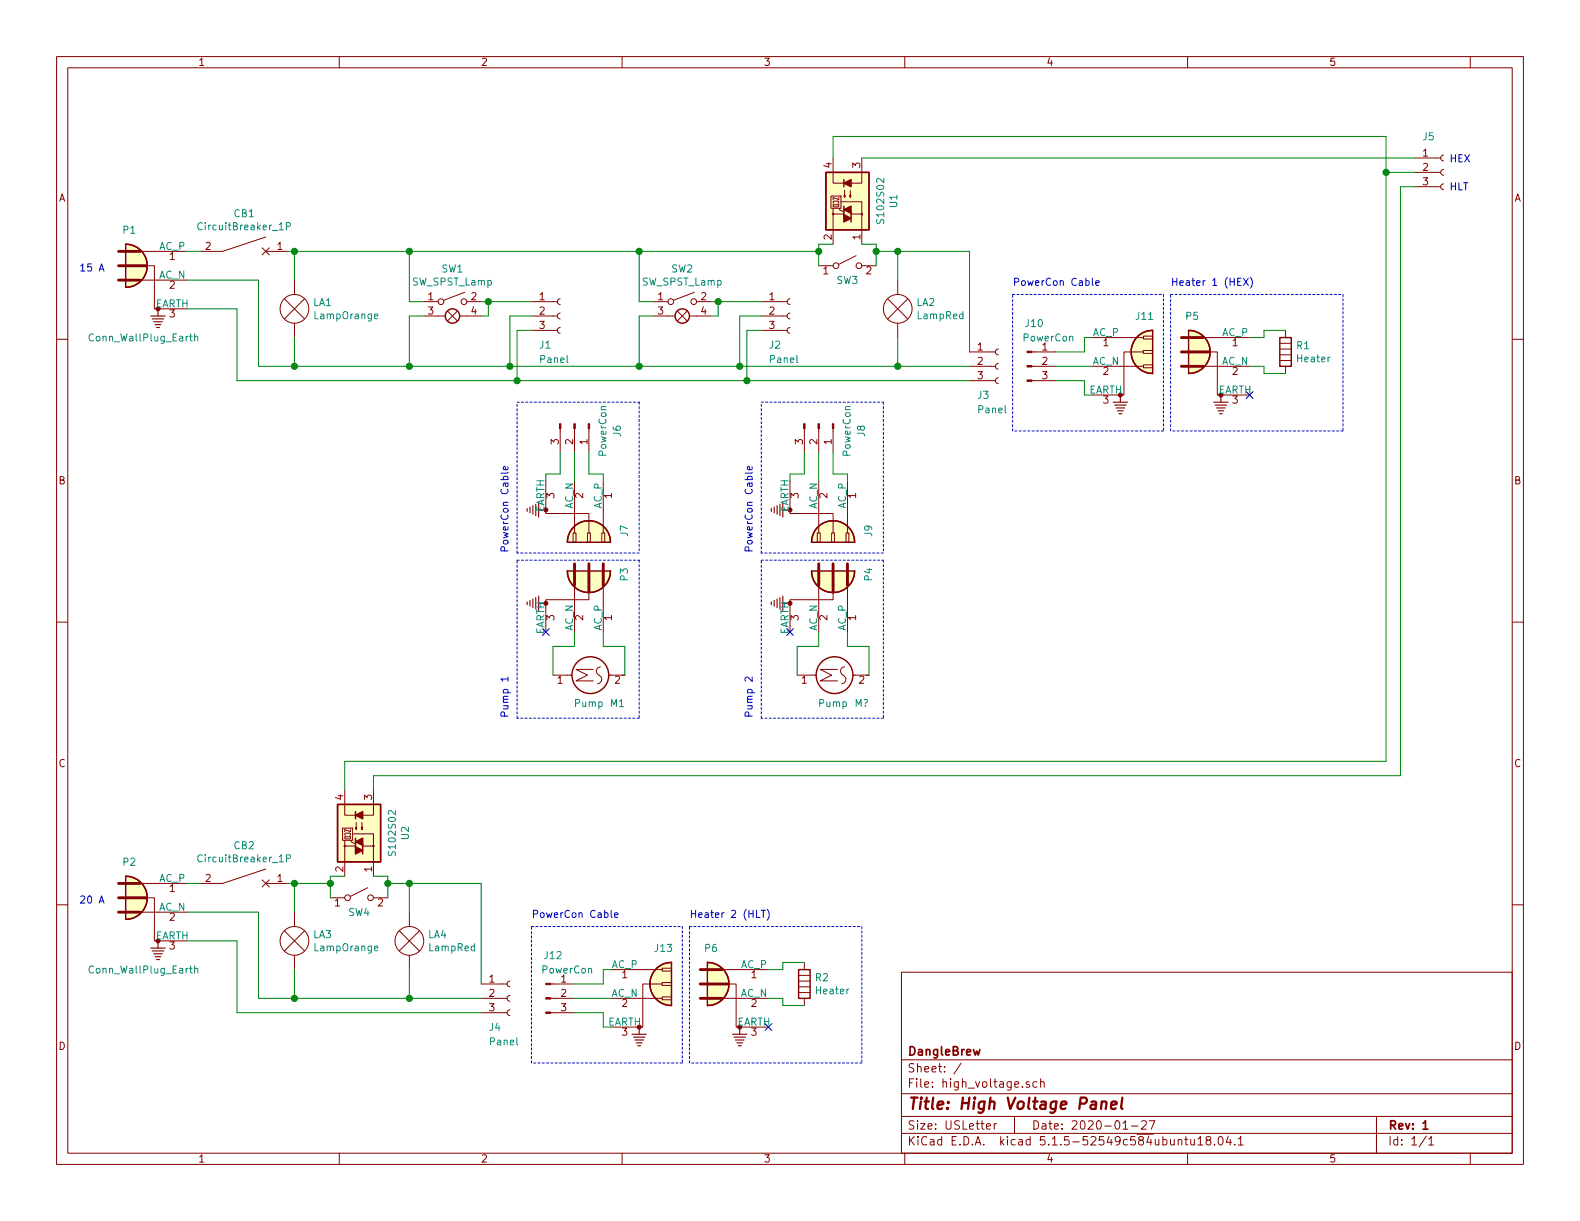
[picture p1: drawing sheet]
EESchema Schematic File Version 4
EELAYER 30 0
EELAYER END
$Descr USLetter 11000 8500
encoding utf-8
Sheet 1 1
Title "High Voltage Panel"
Date "2020-01-27"
Rev "1"
Comp "DangleBrew"
Comment1 ""
Comment2 ""
Comment3 ""
Comment4 ""
$EndDescr
$Comp
L Connector:Conn_WallPlug_Earth P2
U 1 1
P 1000 6250
F 0 "P2" H 900 6500 50  0000 C CNN
F 1 "Conn_WallPlug_Earth" H 1000 5750 50  0000 C CNN
F 2 "" H 1400 6250 50  0001 C CNN
F 3 "~" H 1400 6250 50  0001 C CNN
	1    1000 6250
	1    0    0    -1  
$EndComp
$Comp
L Motor:Motor_AC M1
U 1 1
P 4050 4700
F 0 "M1" V 3850 4450 50  0000 C CNN
F 1 "Pump" V 3850 4650 50  0000 C CNN
F 2 "" H 4050 4610 50  0001 C CNN
F 3 "~" H 4050 4610 50  0001 C CNN
	1    4050 4700
	0    -1   -1   0   
$EndComp
$Comp
L Switch:SW_SPST_Lamp SW1
U 1 1
P 3150 2200
F 0 "SW1" H 3150 2530 50  0000 C CNN
F 1 "SW_SPST_Lamp" H 3150 2439 50  0000 C CNN
F 2 "" H 3150 2500 50  0001 C CNN
F 3 "~" H 3150 2500 50  0001 C CNN
	1    3150 2200
	1    0    0    -1  
$EndComp
$Comp
L Device:Lamp LA4
U 1 1
P 2850 6550
F 0 "LA4" H 2978 6596 50  0000 L CNN
F 1 "LampRed" H 2978 6505 50  0000 L CNN
F 2 "" V 2850 6650 50  0001 C CNN
F 3 "~" V 2850 6650 50  0001 C CNN
	1    2850 6550
	1    0    0    -1  
$EndComp
$Comp
L Connector:Conn_01x03_Female J4
U 1 1
P 3550 6950
F 0 "J4" H 3400 6750 50  0000 L CNN
F 1 "Panel" H 3400 6650 50  0000 L CNN
F 2 "" H 3550 6950 50  0001 C CNN
F 3 "~" H 3550 6950 50  0001 C CNN
	1    3550 6950
	1    0    0    -1  
$EndComp
$Comp
L Connector:Conn_01x03_Male J12
U 1 1
P 3800 6950
F 0 "J12" H 3850 7250 50  0000 C CNN
F 1 "PowerCon" H 3950 7150 50  0000 C CNN
F 2 "" H 3800 6950 50  0001 C CNN
F 3 "~" H 3800 6950 50  0001 C CNN
	1    3800 6950
	1    0    0    -1  
$EndComp
$Comp
L Relay_SolidState:S102S02 U2
U 1 1
P 2500 5800
F 0 "U2" H 2500 6125 50  0000 C CNN
F 1 "S102S02" H 2500 6034 50  0000 C CNN
F 2 "Package_SIP:SIP4_Sharp-SSR_P7.62mm_Straight" H 2300 5600 50  0001 L CIN
F 3 "http://www.sharp-world.com/products/device/lineup/data/pdf/datasheet/s102s02_e.pdf" H 2465 5800 50  0001 L CNN
	1    2500 5800
	0    1    1    0   
$EndComp
Wire Wire Line
	1300 6350 1800 6350
Wire Wire Line
	1800 6350 1800 6950
Wire Wire Line
	2850 6150 3350 6150
Wire Wire Line
	3350 6150 3350 6850
Connection ~ 2850 6150
Wire Wire Line
	2850 6150 2850 6350
Wire Wire Line
	2850 6950 2850 6750
Wire Wire Line
	2050 6350 2050 6150
$Comp
L Device:Lamp LA3
U 1 1
P 2050 6550
F 0 "LA3" H 2178 6596 50  0000 L CNN
F 1 "LampOrange" H 2178 6505 50  0000 L CNN
F 2 "" V 2050 6650 50  0001 C CNN
F 3 "~" V 2050 6650 50  0001 C CNN
	1    2050 6550
	1    0    0    -1  
$EndComp
Wire Wire Line
	1800 6950 2050 6950
Wire Wire Line
	2300 6150 2300 6100
Wire Wire Line
	2050 6750 2050 6950
Connection ~ 2050 6950
Wire Wire Line
	2850 6950 3350 6950
Wire Wire Line
	2050 6150 2300 6150
Wire Wire Line
	2050 6950 2850 6950
Connection ~ 2850 6950
Wire Wire Line
	1650 7050 3350 7050
$Comp
L Connector:Conn_WallPlug_Earth P1
U 1 1
P 1000 1850
F 0 "P1" H 900 2100 50  0000 C CNN
F 1 "Conn_WallPlug_Earth" H 1000 1350 50  0000 C CNN
F 2 "" H 1400 1850 50  0001 C CNN
F 3 "~" H 1400 1850 50  0001 C CNN
	1    1000 1850
	1    0    0    -1  
$EndComp
$Comp
L Device:Lamp LA2
U 1 1
P 6250 2150
F 0 "LA2" H 6378 2196 50  0000 L CNN
F 1 "LampRed" H 6378 2105 50  0000 L CNN
F 2 "" V 6250 2250 50  0001 C CNN
F 3 "~" V 6250 2250 50  0001 C CNN
	1    6250 2150
	1    0    0    -1  
$EndComp
$Comp
L Connector:Conn_01x03_Female J3
U 1 1
P 6950 2550
F 0 "J3" H 6800 2350 50  0000 L CNN
F 1 "Panel" H 6800 2250 50  0000 L CNN
F 2 "" H 6950 2550 50  0001 C CNN
F 3 "~" H 6950 2550 50  0001 C CNN
	1    6950 2550
	1    0    0    -1  
$EndComp
$Comp
L Relay_SolidState:S102S02 U1
U 1 1
P 5900 1400
F 0 "U1" H 5900 1725 50  0000 C CNN
F 1 "S102S02" H 5900 1634 50  0000 C CNN
F 2 "Package_SIP:SIP4_Sharp-SSR_P7.62mm_Straight" H 5700 1200 50  0001 L CIN
F 3 "http://www.sharp-world.com/products/device/lineup/data/pdf/datasheet/s102s02_e.pdf" H 5865 1400 50  0001 L CNN
	1    5900 1400
	0    1    1    0   
$EndComp
Wire Wire Line
	1300 1950 1800 1950
Wire Wire Line
	1800 1950 1800 2550
Wire Wire Line
	6250 1750 6750 1750
Wire Wire Line
	6750 1750 6750 2450
Connection ~ 6250 1750
Wire Wire Line
	6250 1750 6250 1950
Wire Wire Line
	6250 2550 6250 2350
Wire Wire Line
	2050 1950 2050 1750
$Comp
L Device:Lamp LA1
U 1 1
P 2050 2150
F 0 "LA1" H 2178 2196 50  0000 L CNN
F 1 "LampOrange" H 2178 2105 50  0000 L CNN
F 2 "" V 2050 2250 50  0001 C CNN
F 3 "~" V 2050 2250 50  0001 C CNN
	1    2050 2150
	1    0    0    -1  
$EndComp
Wire Wire Line
	1800 2550 2050 2550
Wire Wire Line
	5700 1750 5700 1700
Wire Wire Line
	6100 1750 6250 1750
Wire Wire Line
	2050 2350 2050 2550
Wire Wire Line
	6250 2550 6750 2550
Connection ~ 6250 2550
Wire Wire Line
	2050 1750 2850 1750
Connection ~ 2050 2550
Wire Wire Line
	2050 2550 2850 2550
Wire Wire Line
	1650 2650 3600 2650
Wire Wire Line
	2850 1750 2850 2100
Wire Wire Line
	2850 2100 2950 2100
Wire Wire Line
	3350 2100 3400 2100
Wire Wire Line
	3400 2100 3400 2200
Wire Wire Line
	3400 2200 3350 2200
Wire Wire Line
	2950 2200 2850 2200
Wire Wire Line
	2850 2200 2850 2550
Connection ~ 2850 2550
$Comp
L Connector:Conn_01x03_Female J1
U 1 1
P 3900 2200
F 0 "J1" H 3750 2000 50  0000 L CNN
F 1 "Panel" H 3750 1900 50  0000 L CNN
F 2 "" H 3900 2200 50  0001 C CNN
F 3 "~" H 3900 2200 50  0001 C CNN
	1    3900 2200
	1    0    0    -1  
$EndComp
Wire Wire Line
	3400 2100 3700 2100
Connection ~ 3400 2100
Wire Wire Line
	2850 2550 3550 2550
Wire Wire Line
	3700 2200 3550 2200
Wire Wire Line
	3550 2200 3550 2550
Wire Wire Line
	3700 2300 3600 2300
Wire Wire Line
	3600 2300 3600 2650
Wire Wire Line
	4200 4400 4200 4500
Wire Wire Line
	4200 4500 4350 4500
Wire Wire Line
	4350 4500 4350 4700
Wire Wire Line
	3850 4700 3850 4500
Wire Wire Line
	3850 4500 4000 4500
Wire Wire Line
	4000 4500 4000 4400
$Comp
L Connector:Conn_01x03_Male J6
U 1 1
P 4000 2950
F 0 "J6" H 4050 3250 50  0000 C CNN
F 1 "PowerCon" H 4050 3150 50  0000 C CNN
F 2 "" H 4000 2950 50  0001 C CNN
F 3 "~" H 4000 2950 50  0001 C CNN
	1    4000 2950
	0    1    1    0   
$EndComp
$Comp
L Switch:SW_SPST_Lamp SW2
U 1 1
P 4750 2200
F 0 "SW2" H 4750 2530 50  0000 C CNN
F 1 "SW_SPST_Lamp" H 4750 2439 50  0000 C CNN
F 2 "" H 4750 2500 50  0001 C CNN
F 3 "~" H 4750 2500 50  0001 C CNN
	1    4750 2200
	1    0    0    -1  
$EndComp
Wire Wire Line
	4450 1750 4450 2100
Wire Wire Line
	4450 2100 4550 2100
Wire Wire Line
	4950 2100 5000 2100
Wire Wire Line
	5000 2100 5000 2200
Wire Wire Line
	5000 2200 4950 2200
Wire Wire Line
	4550 2200 4450 2200
Wire Wire Line
	4450 2200 4450 2550
$Comp
L Connector:Conn_01x03_Female J2
U 1 1
P 5500 2200
F 0 "J2" H 5350 2000 50  0000 L CNN
F 1 "Panel" H 5350 1900 50  0000 L CNN
F 2 "" H 5500 2200 50  0001 C CNN
F 3 "~" H 5500 2200 50  0001 C CNN
	1    5500 2200
	1    0    0    -1  
$EndComp
Wire Wire Line
	5000 2100 5300 2100
Connection ~ 5000 2100
Wire Wire Line
	5300 2200 5150 2200
Wire Wire Line
	5150 2200 5150 2550
Wire Wire Line
	5300 2300 5200 2300
Wire Wire Line
	5200 2300 5200 2650
Connection ~ 2850 1750
Connection ~ 3550 2550
Connection ~ 3600 2650
Connection ~ 4450 1750
Wire Wire Line
	4450 1750 5700 1750
Connection ~ 4450 2550
Connection ~ 5150 2550
Wire Wire Line
	5150 2550 6250 2550
Connection ~ 5200 2650
Wire Wire Line
	5200 2650 6750 2650
Wire Wire Line
	2850 1750 4450 1750
Wire Wire Line
	3550 2550 4450 2550
Wire Wire Line
	3600 2650 5200 2650
Wire Wire Line
	4450 2550 5150 2550
$Comp
L Connector:Conn_WallSocket_Earth J13
U 1 1
P 4450 6950
F 0 "J13" H 4550 7300 50  0000 L CNN
F 1 "Conn_WallSocket_Earth" H 4100 7350 50  0001 L CNN
F 2 "" H 4150 7050 50  0001 C CNN
F 3 "~" H 4150 7050 50  0001 C CNN
	1    4450 6950
	1    0    0    -1  
$EndComp
Wire Wire Line
	4000 6850 4200 6850
Wire Wire Line
	4200 6850 4200 6750
Wire Wire Line
	4200 6750 4250 6750
Wire Wire Line
	4000 7050 4200 7050
Wire Wire Line
	4200 7050 4200 7150
Wire Wire Line
	4200 7150 4250 7150
Wire Wire Line
	4000 6950 4250 6950
Wire Notes Line
	3700 6450 4750 6450
Wire Notes Line
	4750 6450 4750 7400
Wire Notes Line
	4750 7400 3700 7400
Wire Notes Line
	3700 7400 3700 6450
Text Notes 3700 6400 0    50   ~ 0
PowerCon Cable
$Comp
L Connector:Conn_WallSocket_Earth J7
U 1 1
P 4000 3550
F 0 "J7" H 4100 3900 50  0000 L CNN
F 1 "Conn_WallSocket_Earth" H 3650 3950 50  0001 L CNN
F 2 "" H 3700 3650 50  0001 C CNN
F 3 "~" H 3700 3650 50  0001 C CNN
	1    4000 3550
	0    1    1    0   
$EndComp
Wire Wire Line
	4000 3150 4000 3350
Wire Wire Line
	4100 3150 4100 3300
Wire Wire Line
	4100 3300 4200 3300
Wire Wire Line
	4200 3300 4200 3350
Wire Wire Line
	3900 3300 3800 3300
Wire Wire Line
	3800 3300 3800 3350
Wire Wire Line
	3900 3150 3900 3300
$Comp
L Connector:Conn_WallPlug_Earth P3
U 1 1
P 4100 4100
F 0 "P3" H 4000 4350 50  0000 C CNN
F 1 "Conn_WallPlug_Earth" H 4167 4334 50  0001 C CNN
F 2 "" H 4500 4100 50  0001 C CNN
F 3 "~" H 4500 4100 50  0001 C CNN
	1    4100 4100
	0    1    1    0   
$EndComp
NoConn ~ 3800 4400
Text Notes 3550 3850 1    50   ~ 0
PowerCon Cable
$Comp
L Motor:Motor_AC M?
U 1 1
P 5750 4700
F 0 "M?" V 5550 4450 50  0000 C CNN
F 1 "Pump" V 5550 4650 50  0000 C CNN
F 2 "" H 5750 4610 50  0001 C CNN
F 3 "~" H 5750 4610 50  0001 C CNN
	1    5750 4700
	0    -1   -1   0   
$EndComp
Wire Wire Line
	5900 4400 5900 4500
Wire Wire Line
	5900 4500 6050 4500
Wire Wire Line
	6050 4500 6050 4700
Wire Wire Line
	5550 4700 5550 4500
Wire Wire Line
	5550 4500 5700 4500
Wire Wire Line
	5700 4500 5700 4400
$Comp
L Connector:Conn_01x03_Male J8
U 1 1
P 5700 2950
F 0 "J8" H 5750 3250 50  0000 C CNN
F 1 "PowerCon" H 5750 3150 50  0000 C CNN
F 2 "" H 5700 2950 50  0001 C CNN
F 3 "~" H 5700 2950 50  0001 C CNN
	1    5700 2950
	0    1    1    0   
$EndComp
$Comp
L Connector:Conn_WallSocket_Earth J9
U 1 1
P 5700 3550
F 0 "J9" H 5800 3900 50  0000 L CNN
F 1 "Conn_WallSocket_Earth" H 5350 3950 50  0001 L CNN
F 2 "" H 5400 3650 50  0001 C CNN
F 3 "~" H 5400 3650 50  0001 C CNN
	1    5700 3550
	0    1    1    0   
$EndComp
Wire Wire Line
	5700 3150 5700 3350
Wire Wire Line
	5800 3150 5800 3300
Wire Wire Line
	5800 3300 5900 3300
Wire Wire Line
	5900 3300 5900 3350
Wire Wire Line
	5600 3300 5500 3300
Wire Wire Line
	5500 3300 5500 3350
Wire Wire Line
	5600 3150 5600 3300
$Comp
L Connector:Conn_WallPlug_Earth P4
U 1 1
P 5800 4100
F 0 "P4" H 5700 4350 50  0000 C CNN
F 1 "Conn_WallPlug_Earth" H 5867 4334 50  0001 C CNN
F 2 "" H 6200 4100 50  0001 C CNN
F 3 "~" H 6200 4100 50  0001 C CNN
	1    5800 4100
	0    1    1    0   
$EndComp
NoConn ~ 5500 4400
Text Notes 5250 3850 1    50   ~ 0
PowerCon Cable
Wire Notes Line
	3600 2800 4450 2800
Wire Notes Line
	4450 2800 4450 3850
Wire Notes Line
	4450 3850 3600 3850
Wire Notes Line
	3600 3850 3600 2800
Wire Notes Line
	6150 2800 6150 3850
Wire Notes Line
	6150 3850 5300 3850
Wire Notes Line
	5300 3850 5300 2800
Wire Notes Line
	5300 2800 6150 2800
$Comp
L Connector:Conn_01x03_Male J10
U 1 1
P 7150 2550
F 0 "J10" H 7200 2850 50  0000 C CNN
F 1 "PowerCon" H 7300 2750 50  0000 C CNN
F 2 "" H 7150 2550 50  0001 C CNN
F 3 "~" H 7150 2550 50  0001 C CNN
	1    7150 2550
	1    0    0    -1  
$EndComp
$Comp
L Device:Heater R1
U 1 1
P 8950 2450
F 0 "R1" H 9020 2496 50  0000 L CNN
F 1 "Heater" H 9020 2405 50  0000 L CNN
F 2 "" V 8880 2450 50  0001 C CNN
F 3 "~" H 8950 2450 50  0001 C CNN
	1    8950 2450
	1    0    0    -1  
$EndComp
$Comp
L Connector:Conn_WallSocket_Earth J11
U 1 1
P 7800 2550
F 0 "J11" H 7900 2900 50  0000 L CNN
F 1 "Conn_WallSocket_Earth" H 7450 2950 50  0001 L CNN
F 2 "" H 7500 2650 50  0001 C CNN
F 3 "~" H 7500 2650 50  0001 C CNN
	1    7800 2550
	1    0    0    -1  
$EndComp
Wire Wire Line
	7350 2450 7550 2450
Wire Wire Line
	7550 2450 7550 2350
Wire Wire Line
	7550 2350 7600 2350
Wire Wire Line
	7350 2650 7550 2650
Wire Wire Line
	7550 2650 7550 2750
Wire Wire Line
	7550 2750 7600 2750
Wire Wire Line
	7350 2550 7600 2550
$Comp
L Connector:Conn_WallPlug_Earth P5
U 1 1
P 8400 2450
F 0 "P5" H 8300 2700 50  0000 C CNN
F 1 "Conn_WallPlug_Earth" H 8467 2684 50  0001 C CNN
F 2 "" H 8800 2450 50  0001 C CNN
F 3 "~" H 8800 2450 50  0001 C CNN
	1    8400 2450
	1    0    0    -1  
$EndComp
Wire Wire Line
	8700 2550 8800 2550
Wire Wire Line
	8800 2550 8800 2600
Wire Wire Line
	8800 2600 8950 2600
Wire Wire Line
	8950 2300 8800 2300
Wire Wire Line
	8800 2300 8800 2350
Wire Wire Line
	8800 2350 8700 2350
Wire Notes Line
	7050 2050 8100 2050
Wire Notes Line
	8100 2050 8100 3000
Wire Notes Line
	8100 3000 7050 3000
Wire Notes Line
	7050 3000 7050 2050
Text Notes 7050 2000 0    50   ~ 0
PowerCon Cable
Wire Notes Line
	3600 3900 4450 3900
Wire Notes Line
	4450 3900 4450 5000
Wire Notes Line
	4450 5000 3600 5000
Wire Notes Line
	3600 5000 3600 3900
Wire Notes Line
	5300 3900 6150 3900
Wire Notes Line
	6150 3900 6150 5000
Wire Notes Line
	6150 5000 5300 5000
Wire Notes Line
	5300 5000 5300 3900
Text Notes 3550 5000 1    50   ~ 0
Pump 1
Text Notes 5250 5000 1    50   ~ 0
Pump 2
Wire Notes Line
	8150 2050 9350 2050
Wire Notes Line
	9350 2050 9350 3000
Wire Notes Line
	9350 3000 8150 3000
Wire Notes Line
	8150 3000 8150 2050
Text Notes 8150 2000 0    50   ~ 0
Heater 1 (HEX)
$Comp
L Device:Heater R2
U 1 1
P 5600 6850
F 0 "R2" H 5670 6896 50  0000 L CNN
F 1 "Heater" H 5670 6805 50  0000 L CNN
F 2 "" V 5530 6850 50  0001 C CNN
F 3 "~" H 5600 6850 50  0001 C CNN
	1    5600 6850
	1    0    0    -1  
$EndComp
$Comp
L Connector:Conn_WallPlug_Earth P6
U 1 1
P 5050 6850
F 0 "P6" H 4950 7100 50  0000 C CNN
F 1 "Conn_WallPlug_Earth" H 5117 7084 50  0001 C CNN
F 2 "" H 5450 6850 50  0001 C CNN
F 3 "~" H 5450 6850 50  0001 C CNN
	1    5050 6850
	1    0    0    -1  
$EndComp
Wire Wire Line
	5350 6950 5450 6950
Wire Wire Line
	5450 6950 5450 7000
Wire Wire Line
	5450 7000 5600 7000
Wire Wire Line
	5600 6700 5450 6700
Wire Wire Line
	5450 6700 5450 6750
Wire Wire Line
	5450 6750 5350 6750
Wire Notes Line
	4800 6450 6000 6450
Wire Notes Line
	6000 6450 6000 7400
Wire Notes Line
	6000 7400 4800 7400
Wire Notes Line
	4800 7400 4800 6450
Text Notes 4800 6400 0    50   ~ 0
Heater 2 (HLT)
$Comp
L Connector:Conn_01x03_Female J5
U 1 1
P 10050 1200
F 0 "J5" H 9900 1450 50  0000 L CNN
F 1 "Conn_01x03_Female" H 10078 1135 50  0001 L CNN
F 2 "" H 10050 1200 50  0001 C CNN
F 3 "~" H 10050 1200 50  0001 C CNN
	1    10050 1200
	1    0    0    -1  
$EndComp
Wire Wire Line
	5800 1100 5800 950 
Wire Wire Line
	5800 950  9650 950 
Wire Wire Line
	9650 950  9650 1200
Wire Wire Line
	2600 5500 2600 5400
Wire Wire Line
	2400 5500 2400 5300
Wire Wire Line
	6000 1100 9850 1100
Wire Wire Line
	9650 1200 9850 1200
Wire Wire Line
	9650 5300 9650 1200
Wire Wire Line
	2400 5300 9650 5300
Connection ~ 9650 1200
Wire Wire Line
	9750 5400 9750 1300
Wire Wire Line
	9750 1300 9850 1300
Wire Wire Line
	2600 5400 9750 5400
$Comp
L Switch:SW_SPST SW3
U 1 1
P 5900 1850
F 0 "SW3" H 5900 1750 50  0000 C CNN
F 1 "SW_SPST" H 5900 1750 50  0001 C CNN
F 2 "" H 5900 1850 50  0001 C CNN
F 3 "~" H 5900 1850 50  0001 C CNN
	1    5900 1850
	1    0    0    -1  
$EndComp
Wire Wire Line
	6100 1700 6100 1750
Wire Wire Line
	6100 1850 6100 1750
Connection ~ 6100 1750
Wire Wire Line
	5700 1850 5700 1750
Connection ~ 5700 1750
Wire Wire Line
	5700 1700 5800 1700
Wire Wire Line
	6100 1700 6000 1700
$Comp
L Switch:SW_SPST SW4
U 1 1
P 2500 6250
F 0 "SW4" H 2500 6150 50  0000 C CNN
F 1 "SW_SPST" H 2500 6150 50  0001 C CNN
F 2 "" H 2500 6250 50  0001 C CNN
F 3 "~" H 2500 6250 50  0001 C CNN
	1    2500 6250
	1    0    0    -1  
$EndComp
Wire Wire Line
	2300 6100 2400 6100
Wire Wire Line
	2300 6150 2300 6250
Connection ~ 2300 6150
Wire Wire Line
	2700 6250 2700 6150
Wire Wire Line
	2700 6150 2850 6150
Wire Wire Line
	2600 6100 2700 6100
Wire Wire Line
	2700 6100 2700 6150
Connection ~ 2700 6150
NoConn ~ 5350 7150
NoConn ~ 8700 2750
$Comp
L Device:CircuitBreaker_1P CB1
U 1 1
P 1700 1750
F 0 "CB1" V 1435 1750 50  0000 C CNN
F 1 "CircuitBreaker_1P" V 1526 1750 50  0000 C CNN
F 2 "" H 1700 1750 50  0001 C CNN
F 3 "~" H 1700 1750 50  0001 C CNN
	1    1700 1750
	0    1    1    0   
$EndComp
Wire Wire Line
	1300 2150 1650 2150
Wire Wire Line
	1650 2150 1650 2650
Wire Wire Line
	1300 1750 1400 1750
Wire Wire Line
	2000 1750 2050 1750
Connection ~ 2050 1750
$Comp
L Device:CircuitBreaker_1P CB2
U 1 1
P 1700 6150
F 0 "CB2" V 1435 6150 50  0000 C CNN
F 1 "CircuitBreaker_1P" V 1526 6150 50  0000 C CNN
F 2 "" H 1700 6150 50  0001 C CNN
F 3 "~" H 1700 6150 50  0001 C CNN
	1    1700 6150
	0    1    1    0   
$EndComp
Wire Wire Line
	1300 6150 1400 6150
Wire Wire Line
	2000 6150 2050 6150
Connection ~ 2050 6150
Wire Wire Line
	1300 6550 1650 6550
Wire Wire Line
	1650 6550 1650 7050
Text Notes 550  1900 0    50   ~ 0
15 A
Text Notes 550  6300 0    50   ~ 0
20 A
Text Notes 10090 1140 0    50   ~ 0
HEX
Text Notes 10090 1335 0    50   ~ 0
HLT
$EndSCHEMATC
